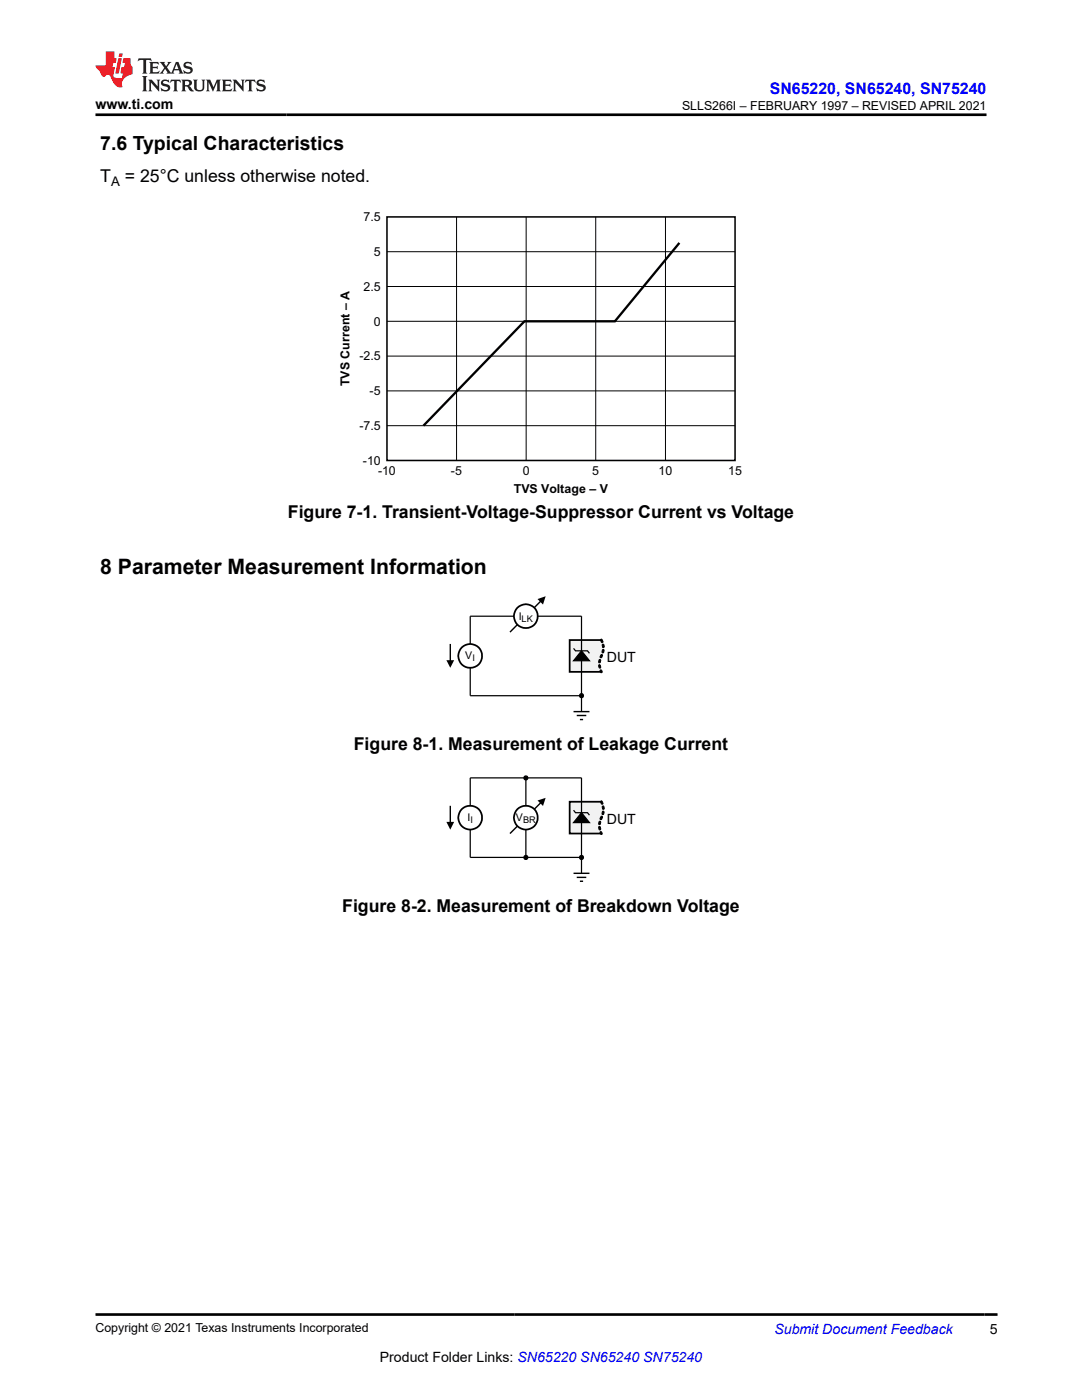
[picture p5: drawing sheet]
<svg xmlns="http://www.w3.org/2000/svg" width="216mm" height="279mm" viewBox="0 0 216 279" stroke-linecap="round" stroke-linejoin="round" font-family="sans-serif">
<path d="M77.2 43.3h69.5v48.6h-69.5z" fill="none" stroke="#000" stroke-width=".31"/>
<path d="M77.2 57.2h69.5M77.2 50.2h69.5M91.1 43.3v48.6M105 43.3v48.6M118.9 43.3v48.6M132.8 43.3v48.6M77.2 78h69.5M77.2 71.1h69.5M77.2 64.1h69.5M77.2 85h69.5" fill="none" stroke="#000" stroke-width=".2"/>
<path d="M135.6 48.5l-12.9 15.6h-18.1l-20.1 20.9" fill="none" stroke="#000" stroke-width=".46"/>
<g fill="none" stroke="#000" stroke-width=".25">
<path d="M116 138.8h-22.2v-15.8h22.2v19"/>
<circle cx="116" cy="138.8" r=".4"/>
</g>
<path d="M89.8 128.5v3.4M114.4 142h3.2M115.1 142.8h1.9M115.7 143.6h.6" fill="none" stroke="#000" stroke-width=".28"/>
<g fill="#000">
<path d="M89.1 131.8h1.5l-.8 1.5z"/>
<circle cx="116" cy="138.8" r=".4"/>
</g>
<path d="M113.7 127.7h6.3a4.1 4.1 0 0 1-.3 4l-.1 1.2 .4 1.2h-6.3z" fill-rule="evenodd" fill="#f2f2f2"/>
<path d="M120 127.7h-6.3v6.4h6.3" fill="none" stroke="#000" stroke-width=".35"/>
<path d="M119.8 127.7l.3-.1 .2 .5-.2 .1zM120.2 128.6l.3 .1 .1 .4-.2 .2-.1-.1zM120.3 129.6h.1l.1 .2v.4l-.2 .1-.2-.2zM119.9 130.7h.3l-.2 .6-.3-.1zM119.6 131.6l.3 .2-.3 .5-.1-.2zM119.5 132.7l.1-.1 .2 .2 .1 .3-.2 .2-.2-.1zM119.8 133.7l.3 .1v.4h-.3l-.1-.3z" fill="#000"/>
<path d="M119.5 132.7l.1-.1 .2 .2 .1 .3-.2 .2-.2-.1zM119.6 131.6l.3 .2-.3 .5-.1-.2zM119.8 127.7l.3-.1 .2 .5-.2 .1zM119.8 133.7l.3 .1v.4h-.3l-.1-.3zM119.9 130.7h.3l-.2 .6-.3-.1zM120.2 128.6l.3 .1 .1 .4-.2 .2-.1-.1zM120.3 129.6h.1l.1 .2v.4l-.2 .1-.2-.2z" fill="none" stroke="#000" stroke-width=".2"/>
<path d="M116 129.9l1.6 2h-3.2z" fill="#000"/>
<path d="M114.4 129.4l.4 .5h2.4l.4 .5M116 129.9l1.6 2h-3.2zM116 127.7v6.4" fill="none" stroke="#000" stroke-width=".25"/>
<circle cx="93.8" cy="130.9" r="2.38" fill="#fff"/>
<circle cx="93.8" cy="130.9" r="2.38" fill="none" stroke="#000" stroke-width=".35"/>
<path d="M107.9 119.9l-6.1 6.3" fill="none" stroke="#000" stroke-width=".28"/>
<path d="M107.3 119.6l1.6-.6-.6 1.6z" fill="#000"/>
<circle cx="104.9" cy="123" r="2.37" fill="#fff"/>
<circle cx="104.9" cy="123" r="2.37" fill="none" stroke="#000" stroke-width=".35"/>
<g fill="none" stroke="#000" stroke-width=".25">
<path d="M104.9 155.2v15.9M116 171.1h-22.2v-15.9h22.2v19.1"/>
<circle cx="104.9" cy="171.1" r=".39"/>
</g>
<path d="M107.9 160.2l-6.1 6.2M114.4 174.3h3.2M115.1 175.1h1.9M115.7 175.9h.6" fill="none" stroke="#000" stroke-width=".28"/>
<g fill="#000">
<path d="M107.3 159.8l1.6-.6-.6 1.7z"/>
<circle cx="104.9" cy="171.1" r=".39"/>
</g>
<circle cx="104.9" cy="163.2" r="2.37" fill="#fff"/>
<circle cx="104.9" cy="163.2" r="2.37" fill="none" stroke="#000" stroke-width=".35"/>
<circle cx="104.9" cy="155.3" r=".39" fill="#000"/>
<circle cx="104.9" cy="155.3" r=".39" fill="none" stroke="#000" stroke-width=".25"/>
<circle cx="93.8" cy="163.2" r="2.38" fill="#fff"/>
<circle cx="93.8" cy="163.2" r="2.38" fill="none" stroke="#000" stroke-width=".35"/>
<path d="M89.8 160.8v3.4" fill="none" stroke="#000" stroke-width=".28"/>
<g fill="#000">
<path d="M89.1 164h1.5l-.8 1.6z"/>
<circle cx="116" cy="171.1" r=".39"/>
</g>
<circle cx="116" cy="171.1" r=".39" fill="none" stroke="#000" stroke-width=".25"/>
<path d="M113.7 160h6.3a4.1 4.1 0 0 1-.3 4l-.1 1.2 .4 1.2h-6.3z" fill-rule="evenodd" fill="#f2f2f2"/>
<path d="M120 160h-6.3v6.4h6.3" fill="none" stroke="#000" stroke-width=".35"/>
<path d="M119.8 159.9l.3-.1 .1 .1 .1 .5-.1 .1-.2-.1zM120.2 160.9h.2l.1 .6h-.2zM120.3 161.9h.1l.1 .2v.3l-.2 .2-.2-.2zM120 162.9l.2 .2-.1 .4-.3 .1-.1-.3zM119.6 163.9h.1l.2 .2-.3 .5-.1-.2zM119.5 165l.3 .1 .1 .3-.2 .2-.2-.1zM119.8 166l.4 .3-.1 .2-.4-.3z" fill="#000"/>
<path d="M119.8 159.9l.3-.1 .1 .1 .1 .5-.1 .1-.2-.1zM119.5 165l.3 .1 .1 .3-.2 .2-.2-.1zM119.6 163.9h.1l.2 .2-.3 .5-.1-.2zM119.8 166l.4 .3-.1 .2-.4-.3zM120 162.9l.2 .2-.1 .4-.3 .1-.1-.3zM120.2 160.9h.2l.1 .6h-.2zM120.3 161.9h.1l.1 .2v.3l-.2 .2-.2-.2z" fill="none" stroke="#000" stroke-width=".2"/>
<path d="M116 162.2l1.6 2h-3.2z" fill="#000"/>
<path d="M114.4 161.7l.4 .5h2.4l.4 .5M116 162.2l1.6 2h-3.2zM116 160v6.4" fill="none" stroke="#000" stroke-width=".25"/>
<path d="M27.7 11.6l-.2 .6 .5-.2h.6v.1v2.2l-.2 .4h1l-.2-.4v-2.2v-.1h.5l.5 .2-.1-.6zM29.8 12.4l.2 .3v1.6l-.2 .4h1.9l.1-.6a1.08 1.08 0 0 1-1.3 .2v-.7h.6l.4 .2v-.7l-.4 .2h-.6v-.5l.2-.2a1 1 0 0 1 1 .3l-.1-.5zM31.8 12.4l1 1.1-1 1.2h.9l-.2-.2 .4-.8 .5 .8-.2 .2h1.6l-.2-.2 .1-.5h1l.1 .5-.1 .2h.9l-.2-.4-.8-1.9h-.5l-1 2.1-.8-1.1 .9-1h-.8l.2 .2-.5 .6-.3-.6 .1-.2zM35.2 12.8l.4 1h-.8zM36.8 12.5a.65 .65 0 0 0-.2 .7 .65 .65 0 0 0 .6 .5l.7 .1 .1 .3a.79 .79 0 0 1-.7 .4 .79 .79 0 0 1-.7-.5l.1 .7 .2-.1a.93 .93 0 0 0 1.1 0 .93 .93 0 0 0 .4-.9 1.46 1.46 0 0 0-1.2-.6l-.1-.3a1.09 1.09 0 0 1 1.2 .2l-.2-.6-.1 .1-.6-.2zM28.4 15.2l.2 .4v2.2l-.2 .4h1l-.2-.4v-2.2l.2-.4zM29.6 15.9l.2 .4v1.5l-.2 .4h.8l-.3-.4v-1.3l1.7 1.8v-2l.2-.4h-.8l.2 .2 .1 1.1-1.2-1.3zM32.3 16a.65 .65 0 0 0-.2 .8 .65 .65 0 0 0 .7 .4l.6 .2 .1 .2a.79 .79 0 0 1-.7 .4 .79 .79 0 0 1-.7-.5l.1 .7 .2-.1a.93 .93 0 0 0 1.1 .1 .93 .93 0 0 0 .4-1 1.46 1.46 0 0 0-1.2-.5l-.1-.4a1.09 1.09 0 0 1 1.2 .2l-.2-.6-.1 .1-.6-.1zM34.1 15.9l-.1 .6a.63 .63 0 0 1 .7-.3l.1 1.6-.3 .4h1l-.2-.4v-1.6a.66 .66 0 0 1 .8 .3l-.1-.6zM36.2 15.9l.2 .4v1.5l-.2 .4h.9l-.2-.2v-.7h.5l.1 .2a.79 .79 0 0 0 1.2 .6l-1-.9a.61 .61 0 0 0 .6-.6 .61 .61 0 0 0-.5-.7zM36.9 16.2h.2a.47 .47 0 0 1 .5 .1 .47 .47 0 0 1 .1 .5l-.2 .1-.6 .1zM38.5 15.9l.2 .2a2.27 2.27 0 0 0 .4 2 1.04 1.04 0 0 0 1.7-.7v-1.3l.2-.2h-.8l.2 .4v1.1a.6 .6 0 0 1-.6 .6 .6 .6 0 0 1-.6-.6v-1.1l.3-.4zM41.1 15.9l.2 .4v1.5l-.2 .4h.7l-.2-.4v-1.4l.9 1.9 .8-1.9v1.4l-.2 .4h1l-.3-.4v-1.5l.3-.4h-.8l-.7 1.5-.7-1.5zM44.3 15.9l.2 .4v1.5l-.2 .4h1.9l.1-.6a1.09 1.09 0 0 1-1.3 .2v-.7h.6l.4 .2v-.6l-.4 .2h-.6v-.6l.2-.1a1.01 1.01 0 0 1 1 .3l-.1-.6zM46.4 15.9l.3 .4v1.5l-.3 .4h.8l-.2-.4v-1.3l1.6 1.8v-2l.2-.4h-.7l.2 .2v1.1l-1.2-1.3zM49 15.9l-.1 .6a.63 .63 0 0 1 .8-.3v1.6l-.3 .4h1l-.2-.4v-1.6a.66 .66 0 0 1 .8 .3l-.1-.6zM51.4 16a.65 .65 0 0 0-.2 .8 .65 .65 0 0 0 .6 .4l.6 .2 .2 .2a.79 .79 0 0 1-.8 .4 .79 .79 0 0 1-.6-.5l.1 .7 .2-.1a.93 .93 0 0 0 1 .1 .93 .93 0 0 0 .5-1 1.46 1.46 0 0 0-1.3-.5l-.1-.4a1.09 1.09 0 0 1 1.3 .2l-.2-.6-.2 .1-.5-.1z" fill="#231f20"/>
<path d="M21.1 10.3v2.7h-2v.4l.9 1a.95 .95 0 0 0 .9 .9 .59 .59 0 0 1 .6-.4 .59 .59 0 0 1 .5 .3l.4 .8a1.59 1.59 0 0 0 2.1 1.4 1.61 1.61 0 0 1 1-2.3l1-.3-.1-1.5a1.59 1.59 0 0 1-.4-1.7h-1.4l-.2 .9h.5l-.1 .9h-.5l-.2 .9v.3l.4 .1-.2 .9h-.6a.73 .73 0 0 1-1.1-.7l.3-1.5h-.5l.2-.9h.5l.2-.9h-.5v-1.3zM23.6 11.6l-.6 3.1h.7l.6-3.1zM23.8 10.7l-.1 .6h.7l.1-.6z" fill="#ed1c24"/>
<path d="M19 22.9h177.8M19 262.3h180" fill="none" stroke="#000" stroke-width=".53"/>
<text font-size="4.2" x="20" y="114.6">8 Parameter Measurement Information</text>
<text font-size="3.9" x="20" y="29.9">7.6 Typical Characteristics</text>
<g font-size="3.5">
<text x="20" y="36.4">T</text>
<text x="24.9" y="36.4">= 25°C unless otherwise noted.</text>
<text x="57.4" y="103.4">Figure 7-1. Transient-Voltage-Suppressor Current vs Voltage</text>
<text x="70.6" y="149.7">Figure 8-1. Measurement of Leakage Current</text>
<text x="68.3" y="182">Figure 8-2. Measurement of Breakdown Voltage</text>
</g>
<text font-size="3.2" fill="#00f" x="153.6" y="18.7">SN65220, SN65240, SN75240</text>
<g font-size="2.8">
<text x="19" y="21.8">www.ti.com</text>
<text x="121.1" y="132.1">DUT</text>
<text x="121.1" y="164.4">DUT</text>
<text x="197.5" y="266.1">5</text>
<text x="75.8" y="271.7">Product Folder Links: SN65220 SN65240 SN75240</text>
</g>
<text font-size="2.8" fill="#00f" x="154.5" y="266.2">Submit Document Feedback</text>
<text font-size="2.6" x="22.2" y="37.1">A</text>
<g font-size="2.5">
<text x="136.1" y="21.9">SLLS266I – FEBRUARY 1997 – REVISED APRIL 2021</text>
<text x="72.5" y="44.2">7.5</text>
<text x="74.6" y="51.1">5</text>
<text x="72.5" y="58">2.5</text>
<text x="74.6" y="65">0</text>
<text x="71.7" y="71.9">-2.5</text>
<text x="69.7" y="77.1" transform="rotate(-90 69.7 77.1)">TVS Current – A</text>
<text x="73.8" y="78.9">-5</text>
<text x="71.7" y="85.8">-7.5</text>
<text x="72.4" y="92.8">-10</text>
<text x="75.4" y="94.9">-10</text>
<text x="90" y="94.9">-5</text>
<text x="104.3" y="94.9">0</text>
<text x="118.2" y="94.9">5</text>
<text x="131.4" y="94.9">10</text>
<text x="145.3" y="94.9">15</text>
<text x="102.5" y="98.3">TVS Voltage – V</text>
<text x="19" y="265.9">Copyright © 2021 Texas Instruments Incorporated</text>
</g>
<g font-size="2.1">
<text x="103.5" y="123.6">I</text>
<text x="92.8" y="131.6">V</text>
<text x="93.3" y="163.8">I</text>
<text x="103" y="163.8">V</text>
</g>
<g font-size="1.8">
<text x="104.1" y="124">LK</text>
<text x="94.3" y="132">I</text>
<text x="93.9" y="164.2">I</text>
<text x="104.4" y="164.2">BR</text>
</g>
</svg>
